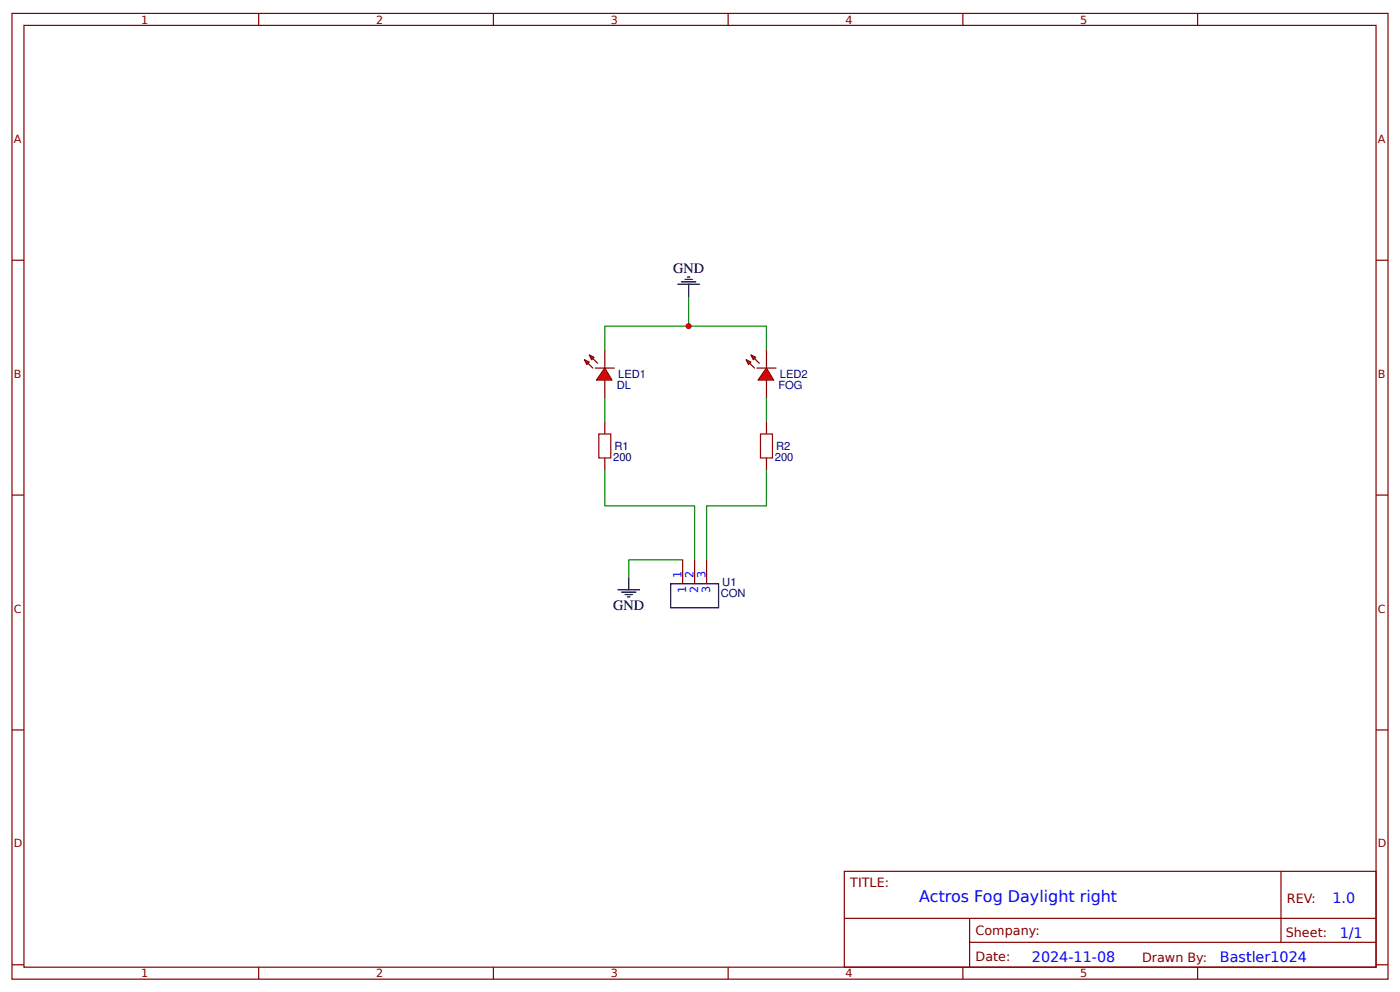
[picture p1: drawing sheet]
<svg xmlns="http://www.w3.org/2000/svg" width="309mm" height="219mm" viewBox="0 0 309 219" stroke-linecap="round" stroke-linejoin="round" font-family="sans-serif">
<g fill="none" stroke="#800" stroke-width=".26">
<path d="M2.6 3h304.1v213.2h-304.1zM5.3 5.6h298.7v208h-298.7zM57.1 3v2.6M109 3v2.6M160.9 3v2.6M212.7 3v2.6M264.6 3v2.6M2.6 57.5h2.7M304 57.5h2.7M133.6 93.2v2.6M169.3 93.2v2.6M2.6 109.3h2.7"/>
<path d="M133.6 101.1v2.7M169.3 101.1v2.7M304 109.3h2.7M150.8 123.6v5.3M153.5 123.6v5.3M156.1 123.6v5.3M2.6 161.2h2.7M304 161.2h2.7M186.5 192.4h117.5v21.2h-117.5zM283 192.4v15.7M2.6 213h2.7M57.1 213.6v2.6"/>
<path d="M109 213.6v2.6M160.9 213.6v2.6M186.6 202.8h117.3M212.7 213.6v2.6M214.2 208.1h89.7M214.2 202.8v10.6M264.6 213.6v2.6M304 213h2.7"/>
</g>
<path d="M152.1 72h17.2v5.3M152.1 65.4v6.6h-18.5v5.3M133.6 87.9v5.3M169.3 87.9v5.3M133.6 103.8v7.9h19.9v11.9M169.3 103.8v7.9h-13.2v11.9M150.8 123.6h-11.9v4" fill="none" stroke="#080" stroke-width=".26"/>
<path d="M149.8 62.8h4.7M150.5 62.2h3.2M151.3 61.7h1.6M151.9 61.2h.5M152.1 62.8v2.6M136.5 130.2h4.8M137.3 130.8h3.2M138.1 131.3h1.6M138.6 131.8h.6M138.9 127.6v2.6M148.2 128.9h10.5v5.3h-10.5z" fill="none" stroke="#000" stroke-width=".26"/>
<path d="M132.3 95.8h2.6v5.3h-2.6zM168 95.8h2.7v5.3h-2.7z" fill="none" stroke="#a00000" stroke-width=".26"/>
<path d="M169.3 81.3l1.6 2.6h-3.4z" fill="#f00" stroke="#800" stroke-width=".26"/>
<path d="M167.2 81.3h4.2" fill="none" stroke="#800" stroke-width=".26"/>
<g fill="#800" stroke="#800" stroke-width=".26">
<path d="M165.6 80.2l1.1 1.1z"/>
<path d="M166.7 79.2l1 1z"/>
</g>
<g fill="#f00" stroke="#800" stroke-width=".26">
<path d="M164.8 79.4l1.1 .6-.5 .5z"/>
<path d="M165.9 78.4l1.1 .5-.6 .5z"/>
</g>
<path d="M169.3 77.3v4M169.3 83.9v4" fill="none" stroke="#800" stroke-width=".26"/>
<path d="M133.6 81.3l1.6 2.6h-3.4z" fill="#f00" stroke="#800" stroke-width=".26"/>
<path d="M131.5 81.3h4.2" fill="none" stroke="#800" stroke-width=".26"/>
<g fill="#800" stroke="#800" stroke-width=".26">
<path d="M129.9 80.2l1.1 1.1z"/>
<path d="M131 79.2l1 1z"/>
</g>
<g fill="#f00" stroke="#800" stroke-width=".26">
<path d="M129.1 79.4l1.1 .6-.6 .5z"/>
<path d="M130.2 78.4l1 .5-.5 .5z"/>
</g>
<path d="M133.6 77.3v4M133.6 83.9v4" fill="none" stroke="#800" stroke-width=".26"/>
<circle cx="152.1" cy="72" r=".66" fill="#c00"/>
<text font-size="3.5" fill="#00f" x="203.1" y="199.2">Actros Fog Daylight right</text>
<g font-size="3.2">
<text x="148.7" y="60.3">GND</text>
<text x="135.5" y="134.8">GND</text>
</g>
<g font-size="3.2" fill="#00f">
<text x="294.4" y="199.4">1.0</text>
<text x="296" y="207.1">1/1</text>
<text x="228" y="212.4">2024-11-08</text>
<text x="269.5" y="212.3">Bastler1024</text>
</g>
<g font-size="2.8" fill="#800">
<text x="187.9" y="195.8">TITLE:</text>
<text x="284.3" y="199.4">REV:</text>
<text x="215.5" y="206.5">Company:</text>
<text x="284.1" y="207">Sheet:</text>
<text x="215.5" y="212.2">Date:</text>
<text x="252.3" y="212.3">Drawn By:</text>
</g>
<g font-size="2.5" fill="#800">
<text x="31.2" y="5.2">1</text>
<text x="83.1" y="5.2">2</text>
<text x="134.9" y="5.2">3</text>
<text x="186.8" y="5.2">4</text>
<text x="238.7" y="5.2">5</text>
<text x="3" y="31.5">A</text>
<text x="304.4" y="31.5">A</text>
<text x="3" y="83.4">B</text>
<text x="304.4" y="83.4">B</text>
<text x="3" y="135.3">C</text>
<text x="304.4" y="135.3">C</text>
<text x="3" y="187.1">D</text>
<text x="304.4" y="187.1">D</text>
<text x="31.2" y="215.8">1</text>
<text x="83.1" y="215.8">2</text>
<text x="134.9" y="215.8">3</text>
<text x="186.8" y="215.8">4</text>
<text x="238.7" y="215.8">5</text>
</g>
<g font-size="2.5" fill="#000080">
<text x="136.6" y="83.4">LED1</text>
<text x="172.3" y="83.4">LED2</text>
<text x="136.3" y="85.9">DL</text>
<text x="172" y="85.9">FOG</text>
<text x="135.5" y="101.8">200</text>
<text x="135.8" y="99.3">R1</text>
<text x="171.2" y="101.8">200</text>
<text x="171.5" y="99.3">R2</text>
<text x="159.3" y="131.9">CON</text>
<text x="159.6" y="129.5">U1</text>
</g>
<g font-size="2.5" fill="#00f">
<text x="150.5" y="127.6" transform="rotate(-90 150.5 127.6)">1</text>
<text x="151.6" y="131" transform="rotate(-90 151.6 131)">1</text>
<text x="153.2" y="127.6" transform="rotate(-90 153.2 127.6)">2</text>
<text x="154.3" y="131" transform="rotate(-90 154.3 131)">2</text>
<text x="155.8" y="127.6" transform="rotate(-90 155.8 127.6)">3</text>
<text x="156.9" y="131" transform="rotate(-90 156.9 131)">3</text>
</g>
</svg>
